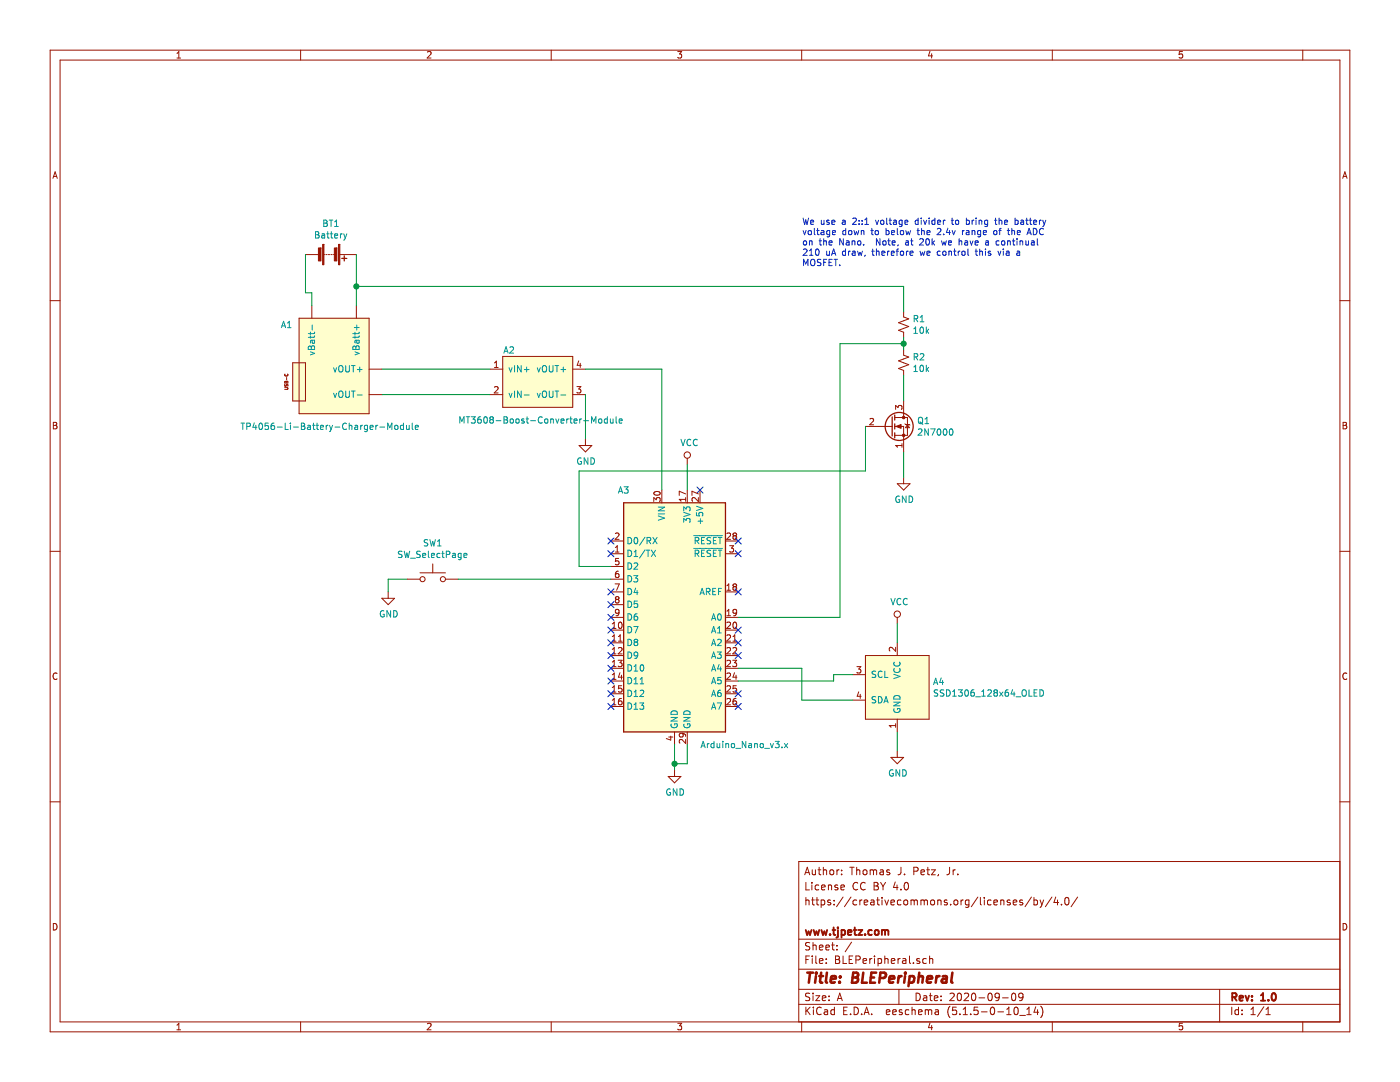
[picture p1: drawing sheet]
EESchema Schematic File Version 4
EELAYER 30 0
EELAYER END
$Descr A 11000 8500
encoding utf-8
Sheet 1 1
Title "BLEPeripheral"
Date "2020-09-09"
Rev "1.0"
Comp "www.tjpetz.com"
Comment1 ""
Comment2 "https://creativecommons.org/licenses/by/4.0/"
Comment3 "License CC BY 4.0"
Comment4 "Author: Thomas J. Petz, Jr."
$EndDescr
Wire Wire Line
	6800 3700 6800 3350
Wire Wire Line
	4550 3700 6800 3700
Wire Wire Line
	4550 4450 4550 3700
Wire Wire Line
	4800 4450 4550 4450
Wire Wire Line
	7100 3750 7100 3550
$Comp
L Transistor_FET:2N7000 Q1
U 1 1
P 7000 3350
F 0 "Q1" H 7204 3396 50  0000 L CNN
F 1 "2N7000" H 7204 3305 50  0000 L CNN
F 2 "Package_TO_SOT_THT:TO-92_Inline" H 7200 3275 50  0001 L CIN
F 3 "https://www.fairchildsemi.com/datasheets/2N/2N7000.pdf" H 7000 3350 50  0001 L CNN
	1    7000 3350
	1    0    0    -1  
$EndComp
Text Notes 6300 2100 0    50   ~ 0
We use a 2::1 voltage divider to bring the battery\nvoltage down to below the 2.4v range of the ADC\non the Nano.  Note, at 20k we have a continual\n210 uA draw, therefore we control this via a \nMOSFET.
Wire Wire Line
	5300 6000 5300 6050
Wire Wire Line
	5400 6000 5300 6000
Wire Wire Line
	5400 5850 5400 6000
Connection ~ 5300 6000
Wire Wire Line
	5300 5850 5300 6000
$Comp
L power:GND #PWR02
U 1 1
P 5300 6050
F 0 "#PWR02" H 5300 5800 50  0001 C CNN
F 1 "GND" H 5305 5877 50  0000 C CNN
F 2 "" H 5300 6050 50  0001 C CNN
F 3 "" H 5300 6050 50  0001 C CNN
	1    5300 6050
	1    0    0    -1  
$EndComp
NoConn ~ 5500 3850
NoConn ~ 4800 4250
NoConn ~ 4800 4350
NoConn ~ 4800 4650
NoConn ~ 4800 4750
NoConn ~ 4800 4850
NoConn ~ 4800 4950
NoConn ~ 4800 5050
NoConn ~ 4800 5150
NoConn ~ 4800 5250
NoConn ~ 4800 5350
NoConn ~ 4800 5450
NoConn ~ 4800 5550
NoConn ~ 5800 5550
NoConn ~ 5800 5450
NoConn ~ 5800 5150
NoConn ~ 5800 5050
NoConn ~ 5800 4950
NoConn ~ 5800 4650
NoConn ~ 5800 4350
NoConn ~ 5800 4250
Wire Wire Line
	3000 3100 3850 3100
Wire Wire Line
	3000 2900 3850 2900
Wire Wire Line
	4600 3100 4600 3450
Wire Wire Line
	7100 2700 7100 2750
Wire Wire Line
	6600 2700 7100 2700
Wire Wire Line
	6600 4850 6600 2700
Wire Wire Line
	5800 4850 6600 4850
Wire Wire Line
	7100 2950 7100 3150
$Comp
L power:GND #PWR03
U 1 1
P 7100 3750
F 0 "#PWR03" H 7100 3500 50  0001 C CNN
F 1 "GND" H 7105 3577 50  0000 C CNN
F 2 "" H 7100 3750 50  0001 C CNN
F 3 "" H 7100 3750 50  0001 C CNN
	1    7100 3750
	1    0    0    -1  
$EndComp
Connection ~ 7100 2700
Wire Wire Line
	7100 2650 7100 2700
Wire Wire Line
	2800 2250 2800 2400
Wire Wire Line
	7100 2250 7100 2450
Wire Wire Line
	2800 2250 7100 2250
Wire Wire Line
	5200 2900 4600 2900
Wire Wire Line
	5200 3850 5200 2900
$Comp
L power:GND #PWR01
U 1 1
P 4600 3450
F 0 "#PWR01" H 4600 3200 50  0001 C CNN
F 1 "GND" H 4605 3277 50  0000 C CNN
F 2 "" H 4600 3450 50  0001 C CNN
F 3 "" H 4600 3450 50  0001 C CNN
	1    4600 3450
	1    0    0    -1  
$EndComp
Connection ~ 2800 2250
Wire Wire Line
	2800 2000 2800 2250
Wire Wire Line
	2450 2300 2450 2400
Wire Wire Line
	2400 2300 2450 2300
Wire Wire Line
	2400 2000 2400 2300
$Comp
L Device:R_Small_US R2
U 1 1
P 7100 2850
F 0 "R2" H 7168 2896 50  0000 L CNN
F 1 "10k" H 7168 2805 50  0000 L CNN
F 2 "" H 7100 2850 50  0001 C CNN
F 3 "~" H 7100 2850 50  0001 C CNN
	1    7100 2850
	1    0    0    -1  
$EndComp
$Comp
L Device:R_Small_US R1
U 1 1
P 7100 2550
F 0 "R1" H 7168 2596 50  0000 L CNN
F 1 "10k" H 7168 2505 50  0000 L CNN
F 2 "" H 7100 2550 50  0001 C CNN
F 3 "~" H 7100 2550 50  0001 C CNN
	1    7100 2550
	1    0    0    -1  
$EndComp
$Comp
L Device:Battery BT1
U 1 1
P 2600 2000
F 0 "BT1" V 2355 2000 50  0000 C CNN
F 1 "Battery" V 2446 2000 50  0000 C CNN
F 2 "" V 2600 2060 50  0001 C CNN
F 3 "~" V 2600 2060 50  0001 C CNN
	1    2600 2000
	0    1    1    0   
$EndComp
$Comp
L MyParts:MT3608-Boost-Converter-Module A2
U 1 1
P 4250 3000
F 0 "A2" H 4000 3250 50  0000 C CNN
F 1 "MT3608-Boost-Converter-Module" H 4250 2700 50  0000 C CNN
F 2 "" H 4100 3150 50  0001 C CNN
F 3 "https://www.amazon.com/gp/product/B08979VKVL/ref=ppx_yo_dt_b_asin_title_o03_s00?ie=UTF8&psc=1" H 4100 3150 50  0001 C CNN
	1    4250 3000
	1    0    0    -1  
$EndComp
$Comp
L MyParts:TP4056-Li-Battery-Charger-Module A1
U 1 1
P 2650 3000
F 0 "A1" H 2300 3450 50  0000 R CNN
F 1 "TP4056-Li-Battery-Charger-Module" H 3300 2650 50  0000 R CNN
F 2 "" H 2500 3150 50  0001 C CNN
F 3 "" H 2500 3150 50  0001 C CNN
	1    2650 3000
	1    0    0    -1  
$EndComp
$Comp
L MCU_Module:Arduino_Nano_v3.x A3
U 1 1
P 5300 4850
F 0 "A3" H 4900 5850 50  0000 C CNN
F 1 "Arduino_Nano_v3.x" H 5850 3850 50  0000 C CNN
F 2 "Module:Arduino_Nano" H 5300 4850 50  0001 C CIN
F 3 "http://www.mouser.com/pdfdocs/Gravitech_Arduino_Nano3_0.pdf" H 5300 4850 50  0001 C CNN
	1    5300 4850
	1    0    0    -1  
$EndComp
$Comp
L Switch:SW_Push SW1
U 1 1
P 3400 4550
F 0 "SW1" H 3400 4835 50  0000 C CNN
F 1 "SW_SelectPage" H 3400 4744 50  0000 C CNN
F 2 "" H 3400 4750 50  0001 C CNN
F 3 "~" H 3400 4750 50  0001 C CNN
	1    3400 4550
	1    0    0    -1  
$EndComp
Wire Wire Line
	3600 4550 4800 4550
$Comp
L power:GND #PWR04
U 1 1
P 3050 4650
F 0 "#PWR04" H 3050 4400 50  0001 C CNN
F 1 "GND" H 3055 4477 50  0000 C CNN
F 2 "" H 3050 4650 50  0001 C CNN
F 3 "" H 3050 4650 50  0001 C CNN
	1    3050 4650
	1    0    0    -1  
$EndComp
Wire Wire Line
	3200 4550 3050 4550
Wire Wire Line
	3050 4550 3050 4650
$Comp
L power:GND #PWR07
U 1 1
P 7050 5900
F 0 "#PWR07" H 7050 5650 50  0001 C CNN
F 1 "GND" H 7055 5727 50  0000 C CNN
F 2 "" H 7050 5900 50  0001 C CNN
F 3 "" H 7050 5900 50  0001 C CNN
	1    7050 5900
	1    0    0    -1  
$EndComp
Wire Wire Line
	7050 5750 7050 5900
$Comp
L power:VCC #PWR05
U 1 1
P 5400 3650
F 0 "#PWR05" H 5400 3500 50  0001 C CNN
F 1 "VCC" H 5417 3823 50  0000 C CNN
F 2 "" H 5400 3650 50  0001 C CNN
F 3 "" H 5400 3650 50  0001 C CNN
	1    5400 3650
	1    0    0    -1  
$EndComp
Wire Wire Line
	5400 3650 5400 3850
$Comp
L power:VCC #PWR06
U 1 1
P 7050 4900
F 0 "#PWR06" H 7050 4750 50  0001 C CNN
F 1 "VCC" H 7067 5073 50  0000 C CNN
F 2 "" H 7050 4900 50  0001 C CNN
F 3 "" H 7050 4900 50  0001 C CNN
	1    7050 4900
	1    0    0    -1  
$EndComp
Wire Wire Line
	7050 4900 7050 5050
Wire Wire Line
	5800 5250 6300 5250
Wire Wire Line
	6300 5250 6300 5500
Wire Wire Line
	6300 5500 6700 5500
Wire Wire Line
	5800 5350 6550 5350
Wire Wire Line
	6550 5350 6550 5300
Wire Wire Line
	6550 5300 6700 5300
$Comp
L MyParts2:SSD1306_128x64_OLED A4
U 1 1
P 6900 5350
F 0 "A4" H 7328 5346 50  0000 L CNN
F 1 "SSD1306_128x64_OLED" H 7328 5255 50  0000 L CNN
F 2 "" H 6900 5350 50  0001 C CNN
F 3 "" H 6900 5350 50  0001 C CNN
	1    6900 5350
	1    0    0    -1  
$EndComp
$EndSCHEMATC
